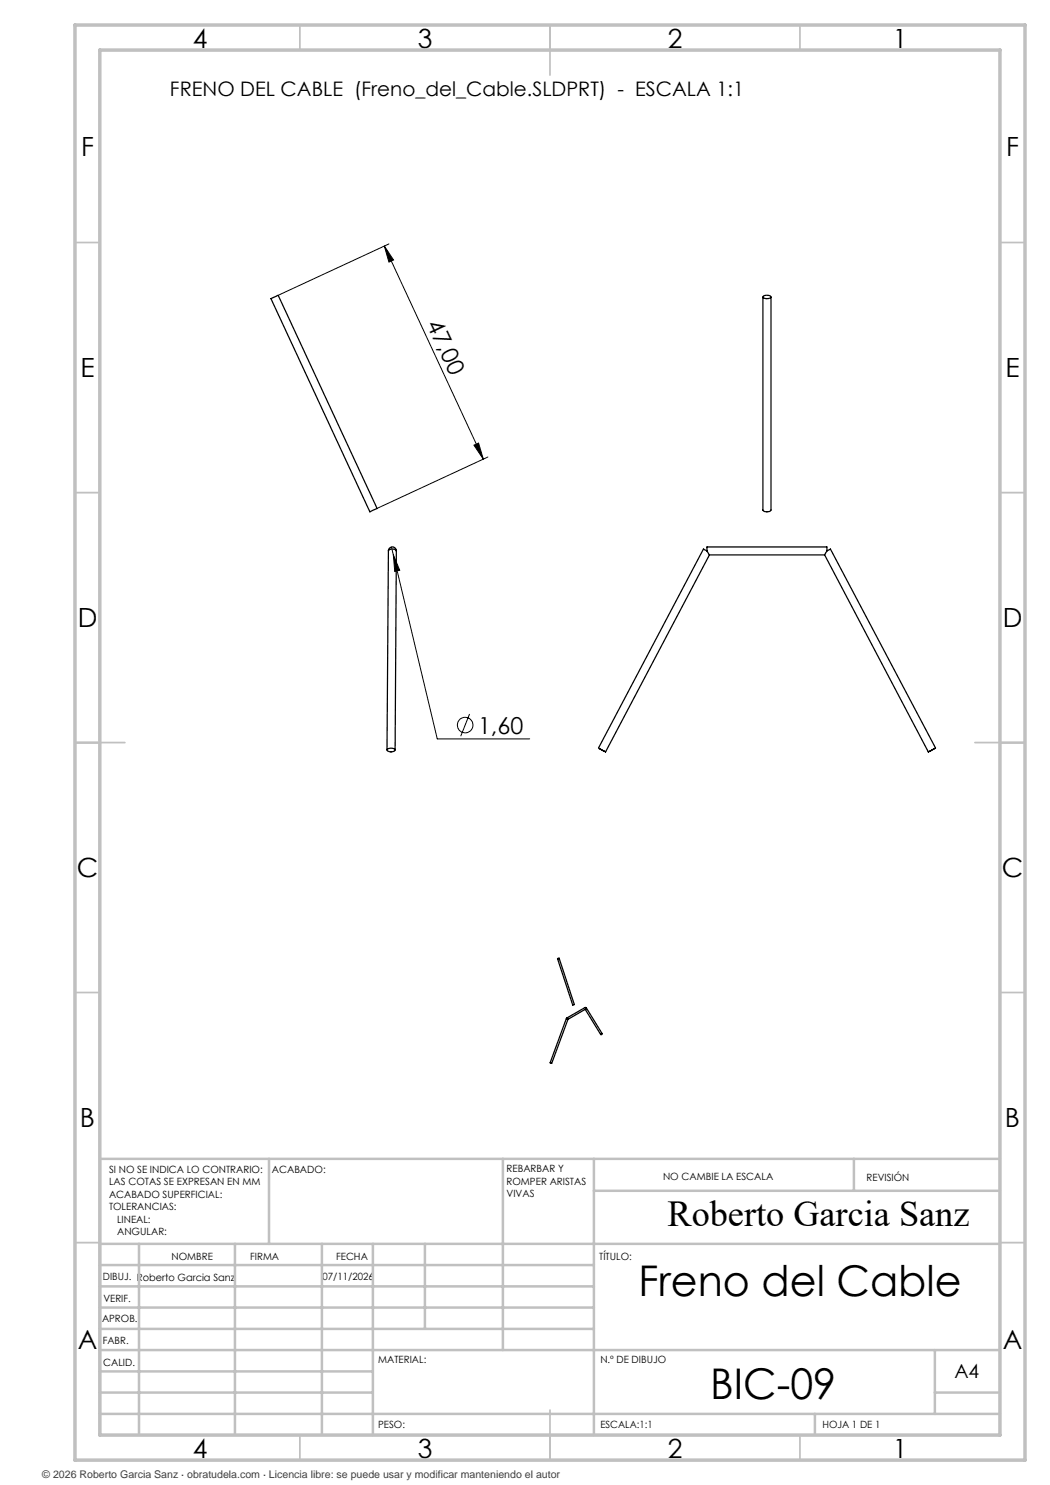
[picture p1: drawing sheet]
<svg xmlns="http://www.w3.org/2000/svg" width="210mm" height="297mm" viewBox="0 0 210 297" stroke-linecap="round" stroke-linejoin="round" font-family="sans-serif">
<g fill="none" stroke="#000" stroke-width=".2">
<path d="M76.9 49.2l1.8 2.8-.9 .4zM76.9 49.2l19.8 42.6M77.8 48.8l-22 10.2M94.8 89l.9-.4 1 3.2zM97.6 91.4l-22 10.2M78.3 109.4l.4 1.6M78.7 111l1.2 3-.9 .3zM78.7 111l8.8 36.8h18.4M93.9 142.8l-1.8 4.4"/>
<circle cx="93" cy="145" r="1.55"/>
</g>
<g fill="none" stroke="#c0c0c0" stroke-width=".35">
<path d="M60 5v5M110 5v10M160 5v5M15 48.5h5M200 48.5h5M15 98.5h5M200 98.5h5M15 148.5h10M195 148.5h10M15 198.5h5M200 198.5h5M15 248.5h5"/>
<path d="M200 248.5h5M60 287v5M110 282v10M160 287v5"/>
</g>
<g fill="none" stroke="#c0c0c0" stroke-width=".5">
<path d="M53.8 231.8v17M100.6 231.8v38.2M118.8 231.8v55.2M118.8 238.2h81.2M170.8 231.8v6.4M200 231.8h-180v55.2M20 248.8h180M20 257.3h98.8M20 253h98.8M27.8 248.8v38.2M47 248.8v38.2M64.4 248.8v38.2"/>
<path d="M74.6 248.8v38.2M85 248.8v17M20 265.8h98.8M20 261.5h98.8M20 278.5h54.6M20 274.3h54.6M20 270h180M187 278.5h13M187 270v12.8M20 282.8h180M163 282.8v4.2"/>
</g>
<path d="M15 5h190v287h-190zM20 10h180v277h-180z" fill="none" stroke="#c0c0c0" stroke-width=".7"/>
<g fill="#000">
<path d="M78.7 111l1.2 3-.9 .3z"/>
<path d="M94.8 89l.9-.4 1 3.2zM76.9 49.2l1.8 2.8-.9 .4z"/>
</g>
<g fill="none" stroke="#000" stroke-width=".25">
<path d="M54.2 59.7l1.4-.6 19.8 42.6-1.4 .7zM152.6 59.4v42.6a1.11 1.11 0 0 0 1.6 0v-42.6M152.6 59.3a1.24 1.24 0 0 1 1.6 .1 1.11 1.11 0 0 1-1.6 0zM77.7 110.2a1.03 1.03 0 0 1 1.6 0M77.7 110.2a.79 .79 0 0 1 .8-.8 .79 .79 0 0 1 .8 .8M77.7 110.2l-.3 39.8M79.3 110.2l-.3 39.8M141.4 110.2l-.7-.4-21 39.8M141.4 110.2l.5 .8M141.4 110.2v-.8h24v.8M141.9 111l-20.8 39.4M141.9 111h23"/>
<path d="M164.9 111l20.8 39.4M165.4 110.2l-.5 .8M165.4 110.2l.7-.4 21 39.8M77.5 149.9a1.24 1.24 0 0 1 1.5 .1 .96 .96 0 0 1-1.6 0zM119.7 149.6l1.4 .8zM185.7 150.4l1.4-.8zM111.5 191.7l.3-.1zM111.8 191.7l3.1 9.2-.2 .1h-.2l-3-9.2M113.3 203.7l-3.2 8.9 .2 .1 3.3-8.8M113.3 203.7l.3 .1M113.3 203.7l.1-.1 .2 .2M113.6 203.8v.1"/>
<path d="M117.1 201.5l.2 .1-.1 .1M117.2 201.7l-3.6 2.2M117.2 201.7l-.2-.2-3.7 2.1M117.3 201.6l3.1 5.1v.2h-.3l-3-5"/>
</g>
<g font-size="8.5">
<text x="127.7" y="259.3">Freno del Cable</text>
<text x="142" y="279.7">BIC-09</text>
</g>
<text font-size="7.3" x="133.5" y="245.1">Roberto Garcia Sanz</text>
<g font-size="5.3">
<text x="38.5" y="9.5">4</text>
<text x="83.5" y="9.5">3</text>
<text x="133.6" y="9.5">2</text>
<text x="178.6" y="9.5">1</text>
<text x="16.2" y="31.3">F</text>
<text x="201.2" y="31.3">F</text>
<text x="16.1" y="75.5">E</text>
<text x="201.1" y="75.5">E</text>
<text x="15.5" y="125.5">D</text>
<text x="200.5" y="125.5">D</text>
<text x="15.4" y="175.5">C</text>
<text x="200.4" y="175.5">C</text>
<text x="16" y="225.5">B</text>
<text x="201" y="225.5">B</text>
<text x="15.5" y="269.8">A</text>
<text x="200.5" y="269.8">A</text>
<text x="38.5" y="291.5">4</text>
<text x="83.5" y="291.5">3</text>
<text x="133.6" y="291.5">2</text>
<text x="178.6" y="291.5">1</text>
</g>
<g font-size="4.7">
<text x="85.2" y="64.8" transform="rotate(65 85.2 64.8)">47,00</text>
<text x="95.6" y="146.7">1,60</text>
</g>
<text font-size="4" x="34" y="19.1">FRENO DEL CABLE (Freno_del_Cable.SLDPRT) - ESCALA 1:1</text>
<text font-size="3.9" x="190.9" y="275.5">A4</text>
<text font-size="2.1" fill="#404040" x="8.5" y="295.6">© 2026 Roberto Garcia Sanz · obratudela.com · Licencia libre: se puede usar y modificar manteniendo el autor</text>
<g font-size="2">
<text x="21.8" y="234.6">SI NO SE INDICA LO CONTRARIO:</text>
<text x="21.8" y="237.1">LAS COTAS SE EXPRESAN EN MM</text>
<text x="21.8" y="239.6">ACABADO SUPERFICIAL:</text>
<text x="54.4" y="234.6">ACABADO:</text>
<text x="101.3" y="234.5">REBARBAR Y</text>
<text x="101.3" y="237">ROMPER ARISTAS</text>
<text x="101.3" y="239.5">VIVAS</text>
<text x="132.6" y="236">NO CAMBIE LA ESCALA</text>
<text x="173.3" y="236.2">REVISIÓN</text>
<text x="21.8" y="242.1">TOLERANCIAS:</text>
<text x="23.4" y="244.6">LINEAL:</text>
<text x="23.4" y="247.1">ANGULAR:</text>
<text x="34.3" y="252">NOMBRE</text>
<text x="50" y="251.9">FIRMA</text>
<text x="67.2" y="251.9">FECHA</text>
<text x="119.9" y="251.9">TÍTULO:</text>
<text x="20.6" y="256.1">DIBUJ. Roberto Garcia Sanz</text>
<text x="64.5" y="255.9">07/11/2026</text>
<text x="20.7" y="260.3">VERIF.</text>
<text x="20.4" y="264.4">APROB.</text>
<text x="20.5" y="268.8">FABR.</text>
<text x="20.7" y="273.1">CALID.</text>
<text x="75.6" y="272.5">MATERIAL:</text>
<text x="120.1" y="272.5">N.º DE DIBUJO</text>
<text x="75.6" y="285.5">PESO:</text>
<text x="120.1" y="285.6">ESCALA:1:1</text>
<text x="164.5" y="285.6">HOJA 1 DE 1</text>
</g>
</svg>
